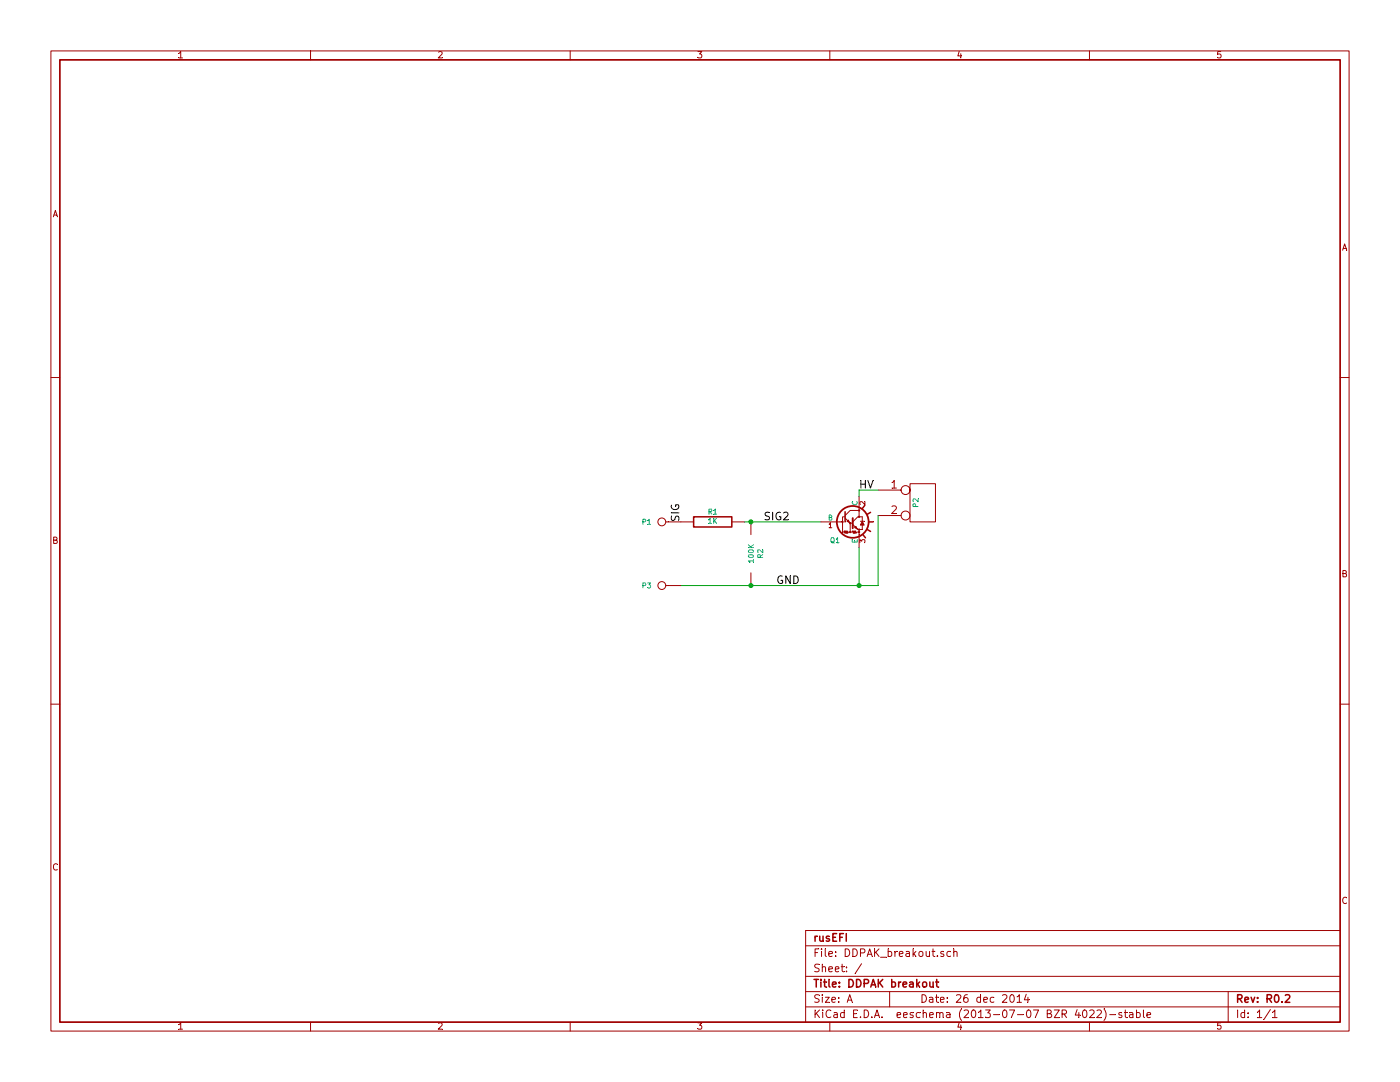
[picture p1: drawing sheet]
EESchema Schematic File Version 2
LIBS:KICAD_Older_Version
LIBS:power
LIBS:device
LIBS:transistors
LIBS:conn
LIBS:linear
LIBS:regul
LIBS:74xx
LIBS:cmos4000
LIBS:adc-dac
LIBS:memory
LIBS:xilinx
LIBS:microcontrollers
LIBS:dsp
LIBS:microchip
LIBS:analog_switches
LIBS:motorola
LIBS:texas
LIBS:intel
LIBS:audio
LIBS:interface
LIBS:digital-audio
LIBS:philips
LIBS:display
LIBS:cypress
LIBS:siliconi
LIBS:opto
LIBS:atmel
LIBS:contrib
LIBS:valves
EELAYER 25 0
EELAYER END
$Descr A 11000 8500
encoding utf-8
Sheet 1 1
Title "DDPAK breakout"
Date "26 dec 2014"
Rev "R0.2"
Comp "rusEFI"
Comment1 ""
Comment2 ""
Comment3 ""
Comment4 ""
$EndDescr
$Comp
L R R2
U 1 1
P 5900 4350
F 0 "R2" V 5980 4350 40  0000 C CNN
F 1 "100K" V 5907 4351 40  0000 C CNN
F 2 "SM2010" V 5830 4350 30  0001 C CNN
F 3 "~" H 5900 4350 30  0000 C CNN
	1    5900 4350
	1    0    0    -1  
$EndComp
$Comp
L R R1
U 1 1
P 5600 4100
F 0 "R1" V 5680 4100 40  0000 C CNN
F 1 "1K" V 5607 4101 40  0000 C CNN
F 2 "SM0805_jumper" V 5530 4100 30  0001 C CNN
F 3 "~" H 5600 4100 30  0000 C CNN
	1    5600 4100
	0    -1   -1   0   
$EndComp
Wire Wire Line
	5850 4100 6450 4100
Connection ~ 5900 4100
Wire Wire Line
	6750 4300 6750 4600
Connection ~ 6750 4600
$Comp
L CONN_2 P2
U 1 1
P 7250 3950
F 0 "P2" V 7200 3950 40  0000 C CNN
F 1 "CONN_2" V 7300 3950 40  0001 C CNN
F 2 "AK300-2" H 7250 3950 60  0001 C CNN
F 3 "" H 7250 3950 60  0000 C CNN
	1    7250 3950
	1    0    0    -1  
$EndComp
Wire Wire Line
	6900 4600 6900 4050
Wire Wire Line
	5350 4600 6900 4600
Connection ~ 5900 4600
Wire Wire Line
	6900 3850 6750 3850
$Comp
L CONN_1 P1
U 1 1
P 5200 4100
F 0 "P1" H 5280 4100 40  0000 L CNN
F 1 "CONN_1" H 5200 4155 30  0001 C CNN
F 2 "SIL-1" H 5200 4100 60  0001 C CNN
F 3 "" H 5200 4100 60  0000 C CNN
	1    5200 4100
	-1   0    0    1   
$EndComp
$Comp
L CONN_1 P3
U 1 1
P 5200 4600
F 0 "P3" H 5280 4600 40  0000 L CNN
F 1 "CONN_1" H 5200 4655 30  0001 C CNN
F 2 "SIL-1" H 5200 4600 60  0001 C CNN
F 3 "" H 5200 4600 60  0000 C CNN
	1    5200 4600
	-1   0    0    1   
$EndComp
Text Label 5350 4100 1    60   ~ 0
SIG
Text Label 6100 4600 0    60   ~ 0
GND
Text Label 6750 3850 0    60   ~ 0
HV
Text Label 6000 4100 0    60   ~ 0
SIG2
$Comp
L TIP121 Q1
U 1 1
P 6650 4100
F 0 "Q1" H 6600 3950 40  0000 R CNN
F 1 "IRGS14C40L" H 6650 4250 40  0001 R CNN
F 2 "m-pad-2.1-TO-263AB" H 6530 4205 29  0001 C CNN
F 3 "~" H 6650 4100 60  0000 C CNN
	1    6650 4100
	1    0    0    -1  
$EndComp
Wire Wire Line
	6750 3850 6750 3900
$EndSCHEMATC
